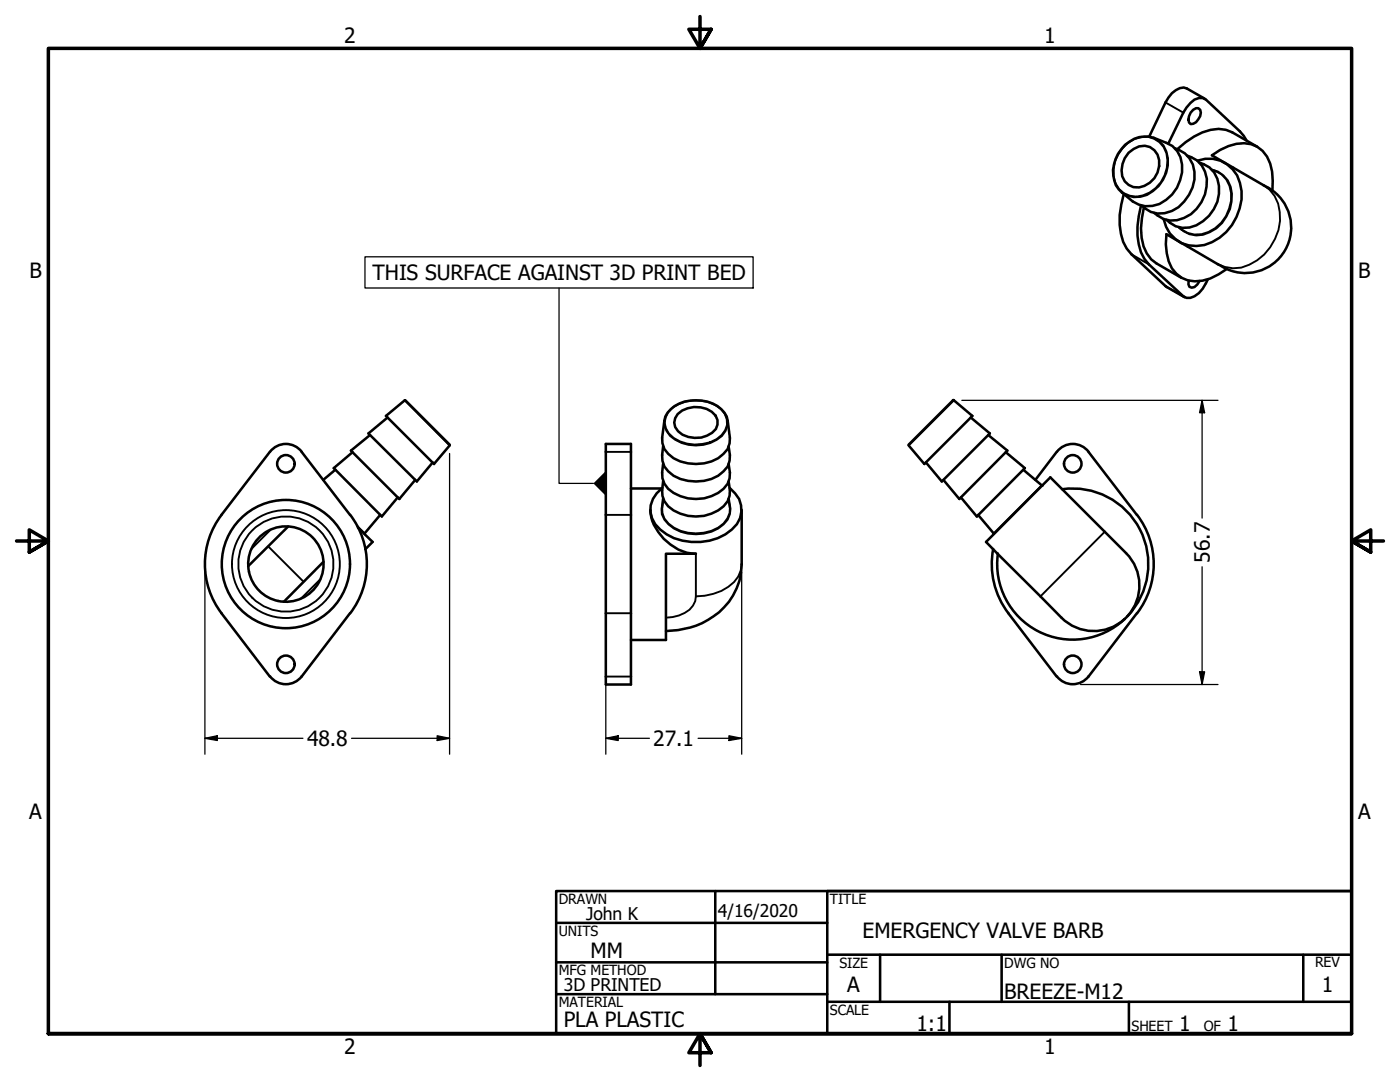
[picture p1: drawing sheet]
<svg xmlns="http://www.w3.org/2000/svg" width="279mm" height="216mm" viewBox="0 0 279 216" stroke-linecap="round" stroke-linejoin="round" font-family="sans-serif">
<!-- layer: Visible (ANSI) -->
<g fill="none" stroke="#000" stroke-width=".51">
<path d="M240.4 19.7l-3.5-2a2.72 2.72 0 0 0-3 .9l-1.3 1.8-3.2 6.8M224.3 38.7a15.2 15.2 0 0 0-.1 9.6l.7 1.3 .9 1.1 6.8 6.4 3.8 2.2M224.5 28.9a5.7 5.7 0 0 1 5.8-1.4l2.5 1a5.6 5.6 0 0 1 2.7 7.4 7.1 7.1 0 0 1-7 5.2 9.3 9.3 0 0 1-5.8-4.1 7.3 7.3 0 0 1 1.8-8.1zM225.2 30.5a3.6 3.6 0 0 1 5.2-.5 4.6 4.6 0 0 1-2 7.1 3.2 3.2 0 0 1-4.6-3.1l.2-1.3 .5-1.1zM234.5 29.6a5.5 5.5 0 0 1 3.9 6.2 8 8 0 0 1-6 6.7 4.9 4.9 0 0 1-4.5-1.4M236.9 31.1a5.3 5.3 0 0 1 3.9 6.1 7.4 7.4 0 0 1-7.3 6.8l-1.3-.3-1.9-1.2M238.1 21.9l.6-.3h.4a1.44 1.44 0 0 1 0 2.2l-.4 .6-.6 .3-.5 .1a1.64 1.64 0 0 1 0-2.3zM239 32.1a6.6 6.6 0 0 1 8.8 6 10.5 10.5 0 0 1-7.5 10.8 6.4 6.4 0 0 1-8.1-5.2M239.4 32.4a5.3 5.3 0 0 1 3.9 6.3 7.8 7.8 0 0 1-5.9 6.7 4.9 4.9 0 0 1-4.6-1.5M241.9 33.9l.7 .3M248.8 28.1l-1.3-1.9-6.8-6.3a2.32 2.32 0 0 0-3.1 .7l-1.4 1.9-3 6.1M250.9 29.3l-5-2.9a6.7 6.7 0 0 0-5.9 0l-1.7 .8-1.7 1.2-1.7 1.4"/>
<path d="M253.9 38a11.2 11.2 0 0 0-1-6.8 5.5 5.5 0 0 0-6.1-2.5l-1.6 .4-1.7 .8-1.6 1.1 10.3 6a9.1 9.1 0 0 1 4.5 12.4 9.1 9.1 0 0 1-12.7 3.9M227.7 41a15.7 15.7 0 0 0 0 9.4l.7 1.3 .9 1.1 6.9 6.3a2.38 2.38 0 0 0 3.1-.6l.7-.9 1-1.8M228.3 41.4a12.9 12.9 0 0 0 .6 9.1l.8 1.3 1.1 .8 5 2.8M235.3 45.3l.6 .5M237.2 56v.7l.2 .5 .4 .2 .6-.1 .6-.5 .4-.7M244 53.2l-11.2-6.5a11.2 11.2 0 0 0 1.1 6.8 5.6 5.6 0 0 0 6.1 2.5l1.6-.4 1.6-.9 1.7-1M80.7 79.9h.2M80.8 79.9l-3.8 3.1 9.6 9.6 3.1-3.7M80.9 79.9l8.8 8.8M190.2 79.9h.2l3.7 3.1-9.6 9.6-3.1-3.7M190.2 79.9l-8.8 8.8M53.8 90.2l-9.6 12.5a16.2 16.2 0 0 0 0 19.7l9.6 12.6"/>
<path d="M53.9 90.1a4 4 0 0 1 6.3 0l9.6 12.6M66.9 93.7l-2.4 2.1M70.4 90.2l-3.8 3.2 9.6 9.7 3.2-3.8M73.9 86.8l-3.9 3.1 9.7 9.7 3.2-3.8M77.3 83.3l-3.8 3.2 9.7 9.6 3.2-3.8M89.7 88.7v.2M120.9 88.6h5v48h-5zM125.9 97.5h6.2M132.2 97.3a5.1 5.1 0 0 0-.4 8.4 11.4 11.4 0 0 0 14.2 0 5 5 0 0 0 .7-7.3l-1.1-1.1M132.3 89.1a4.9 4.9 0 0 0 2.1 5.8 9.2 9.2 0 0 0 8.9 0l1.1-.9a4.6 4.6 0 0 0 1-4.9M132.3 96.1a4.8 4.8 0 0 0 2.1 5.8 8.2 8.2 0 0 0 10.8-1.9l.4-1.1 .1-1.1-.3-1.7M132.3 92.6a4.8 4.8 0 0 0 2.1 5.8 8.2 8.2 0 0 0 10.8-1.9l.4-1.1 .1-1.1-.3-1.7"/>
<path d="M132.3 99.5l-.2 1.7M133.9 81.7a8.1 8.1 0 0 1 10.1 0l.6 .7a10.6 10.6 0 0 1 1 6.1l-.4 1.1a7.8 7.8 0 0 1-7.9 2.9 6.4 6.4 0 0 1-4.7-2.9l-.4-1.1a10.6 10.6 0 0 1 1-6.1zM135.3 82.6a5.3 5.3 0 0 1 7.5 .3 2.46 2.46 0 0 1-.7 3.5 5.5 5.5 0 0 1-6.8-.4 2.38 2.38 0 0 1 0-3.4zM145.4 99.5l.3 1.7M181.4 88.7v.2M193.7 83.3l3.8 3.2-9.5 9.6-3.2-3.8M197.2 86.8l3.8 3.1-9.5 9.7-3.2-3.8M200.7 90.2l3.8 3.2-9.6 9.7-3.1-3.8M204.2 93.7l3.7 3.2h.2M209.6 95.2l15.1 15.2a9.1 9.1 0 0 1 0 12.9 9.1 9.1 0 0 1-12.9 0l-15-15.2zM210.9 90.2l-4.3 5.6M210.9 90.1a4 4 0 0 1 6.3 0l9.7 12.6"/>
<path d="M212 97.6a15.1 15.1 0 0 1 15.5 8.1 15.1 15.1 0 0 1-2.5 17.2M57.5 105.1l-8 7.9M64.5 112.1l-7.9 8M69.9 102.7a16.2 16.2 0 0 1 0 19.7M71.4 105.3l3 2.8-1.5 1.5M72.8 106.5v.1M75.9 102.7l-3.1 3.7M129.8 101.7l.1 .9a9.9 9.9 0 0 0 9 7.9h-6v17.2h-7M148 101.7v10.9a13.6 13.6 0 0 1-10.3 12.6l-2.4 .5-2.4 .2M195.2 102.7l3.1 3.7M198.2 109.6a16.2 16.2 0 0 0 3.1 12.8M198.3 106.5v.1"/>
<path d="M199.2 110.5a15.1 15.1 0 0 0 8 15.5 15.1 15.1 0 0 0 17.3-2.5M226.9 102.7a16.2 16.2 0 0 1 0 19.7M53.9 135a4 4 0 0 0 6.3 0M69.8 122.4l-9.6 12.6M201.2 122.4l9.7 12.6M210.9 135a4 4 0 0 0 6.3 0M226.9 122.4l-9.7 12.6"/>
<circle cx="57.1" cy="92.6" r="1.75"/>
<circle cx="214.1" cy="92.6" r="1.75"/>
<circle cx="57.1" cy="112.6" r="12.8"/>
<circle cx="57.1" cy="112.6" r="7.5"/>
<circle cx="57.1" cy="132.6" r="1.75"/>
<circle cx="214.1" cy="132.6" r="1.75"/>
</g>
<!-- layer: Visible Narrow (ANSI) -->
<g fill="none" stroke="#000" stroke-width=".38">
<path d="M224 29.6a5.4 5.4 0 0 1 6.3-1.9 4.9 4.9 0 0 1 2.6 5.8 6.9 6.9 0 0 1-6.1 5.7 4.6 4.6 0 0 1-4.6-5.4l.3-1.5 .6-1.4zM230.3 27.5a4.9 4.9 0 0 1 2.8 5.5 7.2 7.2 0 0 1-5.5 6.3l-1.3 .1-1.3-.3-1.1-.7M232.6 20.4l3.6 2.1M241.8 33.8a5.2 5.2 0 0 1 4 6.4 7.5 7.5 0 0 1-7.1 6.8l-1.3-.3-1.2-.5-1-.9M242.6 34.2a5.7 5.7 0 0 1 2.7 7.4 7.1 7.1 0 0 1-6.9 5.2l-1.4-.3-1.1-.7M252.2 37a6.6 6.6 0 0 1 3.2 5.3 10.6 10.6 0 0 1-7.7 11.1l-1.6 .1-1.6-.2-1.5-.6M225.8 50.7l3.5 2.1M232.6 57.1l3.6 2M80.8 79.9l8.9 9M190.4 79.9l-9 9M120.9 90.2h5M132.6 83.9a4 4 0 0 0 2.1 3.9 8 8 0 0 0 9.4-.8l.7-1 .4-1v-1.1"/>
<path d="M134.2 81.3a8.1 8.1 0 0 1 9.7 .3 3.6 3.6 0 0 1-.9 6 7.9 7.9 0 0 1-9.5-1.1 3.4 3.4 0 0 1 .7-5.2zM207.9 96.8l-9.6 9.6M53.5 109l7.1 7.1M54 105.7l-3.8 3.8M63.9 115.6l-3.8 3.8M71.2 104.9l1.6 1.5M120.9 102.7h5M132.1 101.2a4.1 4.1 0 0 0 2.4 4.1 8.8 8.8 0 0 0 9.9-.8l.8-1.1 .4-1 .1-1.2M132.3 100.4a3.6 3.6 0 0 0 1.1 4.2 8.6 8.6 0 0 0 11 0 3.8 3.8 0 0 0 1.1-4.2M138.9 119a4.2 4.2 0 0 1-3.4 3.8l-2.6 .5M138.9 110.5v8.5M148 112.6a5.5 5.5 0 0 1-2.6 4.5 11.7 11.7 0 0 1-6.5 1.9"/>
<path d="M220.5 106.1l-12.9 12.9M120.9 122.4h5M120.9 135h5"/>
<circle cx="57.1" cy="112.6" r="10.8"/>
<circle cx="57.1" cy="112.6" r="9.5"/>
</g>
<!-- layer: Border (ANSI) -->
<path d="M139.7 3.3v6.4l-2.2-3.9h4.4l-2.2 3.9 2.2-3.9M3.3 107.9h6.4l-3.9-2.2v4.5l3.9-2.3-3.9 2.3M276.1 107.9h-6.4l3.9-2.2v4.5l-3.9-2.3 3.9 2.3M9.7 206.2v-196.5h260v196.5h-260h260M141.9 210.1l-2.2-3.9 2.2 3.9h-4.4l2.2-3.9v6.4" fill="none" stroke="#000" stroke-width=".7"/>
<!-- layer: Title (ANSI) -->
<g fill="none" stroke="#000" stroke-width=".51">
<path d="M111 177.8h158.7v28.4h-158.7zM142.7 177.8v20.6M269.7 177.8h-104.6v28.4M111 184.1h54.1M111 192h54.1M111 198.4h54.1M165.1 190.5h104.6M165.1 199.9h104.6M175.6 190.5v9.4M189.5 199.9v6.3M199.9 190.5v9.4M225.3 199.9v6.3"/>
<path d="M260.1 190.5v9.4"/>
</g>
<!-- layer: Symbol (ANSI) -->
<path d="M120.9 94v4.9l-2.5-2.4z" fill-rule="evenodd" fill="#000"/>
<path d="M72.8 51.2h77.5v6.3h-77.5zM111.6 57.5v39h6.8" fill="none" stroke="#000" stroke-width=".25"/>
<!-- layer: Dimension (ANSI) -->
<g fill="none" stroke="#000" stroke-width=".25">
<path d="M192 79.9h51.1M239.9 79.9l.5 2.5h-1zM239.9 79.9v23.5M89.7 90.5v60M40.9 114.2v36.3M148 114.2v36.3M239.9 113.1v23.5M120.9 124v26.5M215.6 136.6h27.5M239.4 134h1l-.5 2.6zM40.9 147.3l2.5-.5v1zM40.9 147.3h19.6"/>
<path d="M70.2 147.3h19.5M87.2 146.8l2.5 .5-2.5 .5zM120.9 147.3l2.5-.5v1zM120.9 147.3h8.7M139.3 147.3h8.7M145.5 146.8l2.5 .5-2.5 .5z"/>
</g>
<g fill="#000">
<path d="M239.9 79.9l.5 2.5h-1z" fill-rule="evenodd"/>
<path d="M239.4 134h1l-.5 2.6z" fill-rule="evenodd"/>
<path d="M40.9 147.3l2.5-.5v1z" fill-rule="evenodd"/>
<path d="M87.2 146.8l2.5 .5-2.5 .5z" fill-rule="evenodd"/>
<path d="M120.9 147.3l2.5-.5v1z" fill-rule="evenodd"/>
<path d="M145.5 146.8l2.5 .5-2.5 .5z" fill-rule="evenodd"/>
</g>
<g font-size="4.2">
<text x="68.7" y="8.6">2</text>
<text x="208.4" y="8.6">1</text>
<text x="5.9" y="55.5">B</text>
<text x="74.4" y="55.9">THIS SURFACE AGAINST 3D PRINT BED</text>
<text x="271.1" y="55.5">B</text>
<text x="241.4" y="112.3" transform="rotate(-90 241.4 112.3)">56.7</text>
<text x="61.3" y="148.8">48.8</text>
<text x="130.4" y="148.8">27.1</text>
<text x="5.8" y="163.4">A</text>
<text x="271" y="163.4">A</text>
<text x="117.9" y="191.1">MM</text>
<text x="172.1" y="187.2">EMERGENCY VALVE BARB</text>
<text x="169.1" y="198">A</text>
<text x="263.8" y="198">1</text>
<text x="200.4" y="199.4">BREEZE-M12</text>
<text x="112.5" y="204.9">PLA PLASTIC</text>
<text x="182.9" y="205.7">1:1</text>
<text x="235.3" y="205.7">1</text>
<text x="245" y="205.7">1</text>
<text x="68.7" y="210.3">2</text>
<text x="208.4" y="210.3">1</text>
</g>
<g font-size="3.5">
<text x="117" y="183.6">John K</text>
<text x="143.3" y="183.1">4/16/2020</text>
<text x="112.5" y="197.7">3D PRINTED</text>
</g>
<g font-size="2.8">
<text x="111.5" y="180.3">DRAWN</text>
<text x="165.6" y="180.3">TITLE</text>
<text x="111.5" y="186.8">UNITS</text>
<text x="111.5" y="194.6">MFG METHOD</text>
<text x="167.5" y="193.1">SIZE</text>
<text x="200.4" y="193.1">DWG NO</text>
<text x="262.4" y="193">REV</text>
<text x="111.5" y="200.9">MATERIAL</text>
<text x="165.6" y="202.5">SCALE</text>
<text x="225.8" y="205.7">SHEET</text>
<text x="240.2" y="205.7">OF</text>
</g>
</svg>
